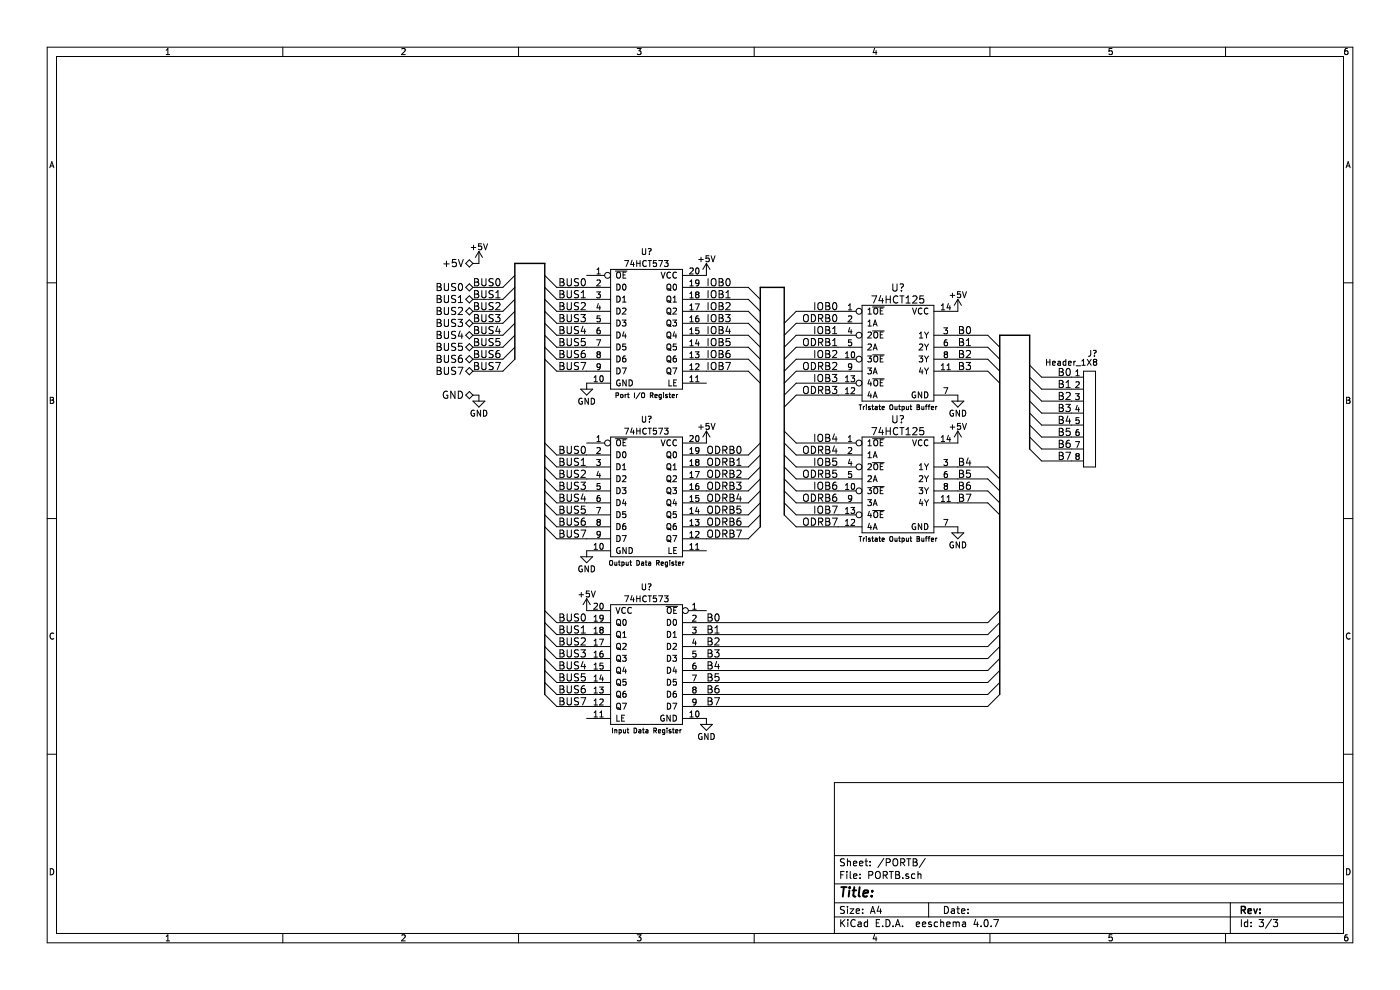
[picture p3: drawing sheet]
EESchema Schematic File Version 2
LIBS:power
LIBS:device
LIBS:switches
LIBS:relays
LIBS:motors
LIBS:transistors
LIBS:conn
LIBS:linear
LIBS:regul
LIBS:cmos4000
LIBS:adc-dac
LIBS:memory
LIBS:xilinx
LIBS:microcontrollers
LIBS:dsp
LIBS:microchip
LIBS:analog_switches
LIBS:motorola
LIBS:texas
LIBS:intel
LIBS:audio
LIBS:interface
LIBS:digital-audio
LIBS:philips
LIBS:display
LIBS:cypress
LIBS:siliconi
LIBS:opto
LIBS:atmel
LIBS:contrib
LIBS:valves
LIBS:Custom Library
LIBS:MCU-cache
EELAYER 25 0
EELAYER END
$Descr A4 11693 8268
encoding utf-8
Sheet 3 3
Title ""
Date ""
Rev ""
Comp ""
Comment1 ""
Comment2 ""
Comment3 ""
Comment4 ""
$EndDescr
$Comp
L 74HCT573 U?
U 1 1
P 5400 4200
F 0 "U?" H 5400 4900 50  0000 C CNN
F 1 "74HCT573" H 5400 4800 50  0000 C CNN
F 2 "" H 5400 4200 50  0000 C CNN
F 3 "" H 5400 4200 50  0000 C CNN
F 4 "Output Data Register" H 5400 3700 40  0000 C CNN "Description"
	1    5400 4200
	1    0    0    -1  
$EndComp
$Comp
L +5V #PWR019
U 1 1
P 5900 3700
F 0 "#PWR019" H 5900 3550 50  0001 C CNN
F 1 "+5V" H 5900 3840 50  0000 C CNN
F 2 "" H 5900 3700 50  0001 C CNN
F 3 "" H 5900 3700 50  0001 C CNN
	1    5900 3700
	1    0    0    -1  
$EndComp
$Comp
L GND #PWR020
U 1 1
P 4900 4600
F 0 "#PWR020" H 4900 4350 50  0001 C CNN
F 1 "GND" H 4900 4450 50  0000 C CNN
F 2 "" H 4900 4600 50  0001 C CNN
F 3 "" H 4900 4600 50  0001 C CNN
	1    4900 4600
	1    0    0    -1  
$EndComp
$Comp
L Header_1X8 J?
U 1 1
P 9050 3550
F 0 "J?" H 8975 4150 50  0000 C CNN
F 1 "Header_1X8" H 9150 4075 50  0000 C CNN
F 2 "" H 9050 3700 50  0000 C CNN
F 3 "" H 9050 3700 50  0000 C CNN
	1    9050 3550
	-1   0    0    -1  
$EndComp
Text Label 5900 3800 0    60   ~ 0
ODRB0
Text Label 5900 3900 0    60   ~ 0
ODRB1
Text Label 5900 4000 0    60   ~ 0
ODRB2
Text Label 5900 4100 0    60   ~ 0
ODRB3
Text Label 5900 4200 0    60   ~ 0
ODRB4
Text Label 5900 4300 0    60   ~ 0
ODRB5
Text Label 5900 4400 0    60   ~ 0
ODRB6
Text Label 5900 4500 0    60   ~ 0
ODRB7
$Comp
L 74HCT125 U?
U 1 1
P 7500 2950
F 0 "U?" H 7500 3500 60  0000 C CNN
F 1 "74HCT125" H 7500 3400 60  0000 C CNN
F 2 "" H 7500 3300 60  0001 C CNN
F 3 "" H 7500 3300 60  0001 C CNN
F 4 "Tristate Output Buffer" H 7500 2500 40  0000 C CNN "Description"
	1    7500 2950
	1    0    0    -1  
$EndComp
$Comp
L 74HCT125 U?
U 1 1
P 7500 4050
F 0 "U?" H 7500 4600 60  0000 C CNN
F 1 "74HCT125" H 7500 4500 60  0000 C CNN
F 2 "" H 7500 4400 60  0001 C CNN
F 3 "" H 7500 4400 60  0001 C CNN
F 4 "Tristate Output Buffer" H 7500 3600 40  0000 C CNN "Description"
	1    7500 4050
	1    0    0    -1  
$EndComp
$Comp
L GND #PWR021
U 1 1
P 8000 3300
F 0 "#PWR021" H 8000 3050 50  0001 C CNN
F 1 "GND" H 8000 3150 50  0000 C CNN
F 2 "" H 8000 3300 50  0001 C CNN
F 3 "" H 8000 3300 50  0001 C CNN
	1    8000 3300
	1    0    0    -1  
$EndComp
$Comp
L +5V #PWR022
U 1 1
P 8000 2600
F 0 "#PWR022" H 8000 2450 50  0001 C CNN
F 1 "+5V" H 8000 2740 50  0000 C CNN
F 2 "" H 8000 2600 50  0001 C CNN
F 3 "" H 8000 2600 50  0001 C CNN
	1    8000 2600
	1    0    0    -1  
$EndComp
$Comp
L GND #PWR023
U 1 1
P 8000 4400
F 0 "#PWR023" H 8000 4150 50  0001 C CNN
F 1 "GND" H 8000 4250 50  0000 C CNN
F 2 "" H 8000 4400 50  0001 C CNN
F 3 "" H 8000 4400 50  0001 C CNN
	1    8000 4400
	1    0    0    -1  
$EndComp
$Comp
L +5V #PWR024
U 1 1
P 8000 3700
F 0 "#PWR024" H 8000 3550 50  0001 C CNN
F 1 "+5V" H 8000 3840 50  0000 C CNN
F 2 "" H 8000 3700 50  0001 C CNN
F 3 "" H 8000 3700 50  0001 C CNN
	1    8000 3700
	1    0    0    -1  
$EndComp
Text Label 8000 2800 0    60   ~ 0
B0
Text Label 8000 2900 0    60   ~ 0
B1
Text Label 8000 3000 0    60   ~ 0
B2
Text Label 8000 3100 0    60   ~ 0
B3
Text Label 8000 3900 0    60   ~ 0
B4
Text Label 8000 4000 0    60   ~ 0
B5
Text Label 8000 4100 0    60   ~ 0
B6
Text Label 8000 4200 0    60   ~ 0
B7
Text Label 5900 5200 0    60   ~ 0
B0
Text Label 5900 5300 0    60   ~ 0
B1
Text Label 5900 5400 0    60   ~ 0
B2
Text Label 5900 5500 0    60   ~ 0
B3
Text Label 5900 5600 0    60   ~ 0
B4
Text Label 5900 5700 0    60   ~ 0
B5
Text Label 5900 5800 0    60   ~ 0
B6
Text Label 5900 5900 0    60   ~ 0
B7
Entry Wire Line
	8350 5800 8250 5900
Entry Wire Line
	8350 5700 8250 5800
Entry Wire Line
	8350 5500 8250 5600
Entry Wire Line
	8350 5600 8250 5700
Entry Wire Line
	8350 5400 8250 5500
Entry Wire Line
	8350 5200 8250 5300
Entry Wire Line
	8350 5100 8250 5200
Entry Wire Line
	8350 5300 8250 5400
Entry Wire Line
	8250 2800 8350 2900
Entry Wire Line
	8250 2900 8350 3000
Entry Wire Line
	8250 3000 8350 3100
Entry Wire Line
	8250 3100 8350 3200
Entry Wire Line
	8250 3900 8350 4000
Entry Wire Line
	8250 4000 8350 4100
Entry Wire Line
	8250 4100 8350 4200
Entry Wire Line
	8250 4200 8350 4300
Entry Wire Line
	8600 3750 8700 3850
Entry Wire Line
	8600 3650 8700 3750
Entry Wire Line
	8600 3550 8700 3650
Entry Wire Line
	8600 3450 8700 3550
Entry Wire Line
	8600 3350 8700 3450
Entry Wire Line
	8600 3250 8700 3350
Entry Wire Line
	8600 3150 8700 3250
Entry Wire Line
	8600 3050 8700 3150
Text Label 8950 3150 2    60   ~ 0
B0
Text Label 8950 3250 2    60   ~ 0
B1
Text Label 8950 3350 2    60   ~ 0
B2
Text Label 8950 3450 2    60   ~ 0
B3
Text Label 8950 3550 2    60   ~ 0
B4
Text Label 8950 3650 2    60   ~ 0
B5
Text Label 8950 3750 2    60   ~ 0
B6
Text Label 8950 3850 2    60   ~ 0
B7
$Comp
L 74HCT573 U?
U 1 1
P 5400 2800
F 0 "U?" H 5400 3500 50  0000 C CNN
F 1 "74HCT573" H 5400 3400 50  0000 C CNN
F 2 "" H 5400 2800 50  0000 C CNN
F 3 "" H 5400 2800 50  0000 C CNN
F 4 "Port I/O Register" H 5400 2300 40  0000 C CNN "Description"
	1    5400 2800
	1    0    0    -1  
$EndComp
Entry Wire Line
	6550 4300 6650 4400
Entry Wire Line
	6550 4200 6650 4300
Entry Wire Line
	6550 4100 6650 4200
Entry Wire Line
	6550 4000 6650 4100
Entry Wire Line
	6550 3900 6650 4000
Entry Wire Line
	6550 3800 6650 3900
Entry Wire Line
	6550 3700 6650 3800
Entry Wire Line
	6550 3600 6650 3700
Entry Wire Line
	6250 2400 6350 2500
Entry Wire Line
	6250 2500 6350 2600
Entry Wire Line
	6250 2600 6350 2700
Entry Wire Line
	6250 2700 6350 2800
Entry Wire Line
	6250 2800 6350 2900
Entry Wire Line
	6250 2900 6350 3000
Entry Wire Line
	6250 3000 6350 3100
Entry Wire Line
	6250 3100 6350 3200
Entry Wire Line
	6650 3200 6550 3300
Entry Wire Line
	6650 3000 6550 3100
Entry Wire Line
	6650 2800 6550 2900
Entry Wire Line
	6650 2600 6550 2700
Entry Wire Line
	6650 3300 6550 3400
Entry Wire Line
	6650 3100 6550 3200
Entry Wire Line
	6650 2900 6550 3000
Entry Wire Line
	6650 2700 6550 2800
Entry Wire Line
	6350 4300 6250 4400
Entry Wire Line
	6350 4100 6250 4200
Entry Wire Line
	6350 3900 6250 4000
Entry Wire Line
	6350 3700 6250 3800
Entry Wire Line
	6350 4400 6250 4500
Entry Wire Line
	6350 4200 6250 4300
Entry Wire Line
	6350 4000 6250 4100
Entry Wire Line
	6350 3800 6250 3900
Text Label 5900 2400 0    60   ~ 0
IOB0
Text Label 5900 2500 0    60   ~ 0
IOB1
Text Label 5900 2600 0    60   ~ 0
IOB2
Text Label 5900 2700 0    60   ~ 0
IOB3
Text Label 5900 2800 0    60   ~ 0
IOB4
Text Label 5900 2900 0    60   ~ 0
IOB5
Text Label 5900 3000 0    60   ~ 0
IOB6
Text Label 5900 3100 0    60   ~ 0
IOB7
Text Label 7000 2600 2    60   ~ 0
IOB0
Text Label 7000 2800 2    60   ~ 0
IOB1
Text Label 7000 3000 2    60   ~ 0
IOB2
Text Label 7000 3200 2    60   ~ 0
IOB3
Text Label 7000 3700 2    60   ~ 0
IOB4
Text Label 7000 3900 2    60   ~ 0
IOB5
Text Label 7000 4100 2    60   ~ 0
IOB6
Text Label 7000 4300 2    60   ~ 0
IOB7
Text Label 7000 2700 2    60   ~ 0
ODRB0
Text Label 7000 2900 2    60   ~ 0
ODRB1
Text Label 7000 3100 2    60   ~ 0
ODRB2
Text Label 7000 3300 2    60   ~ 0
ODRB3
Text Label 7000 3800 2    60   ~ 0
ODRB4
Text Label 7000 4000 2    60   ~ 0
ODRB5
Text Label 7000 4200 2    60   ~ 0
ODRB6
Text Label 7000 4400 2    60   ~ 0
ODRB7
$Comp
L 74HCT573 U?
U 1 1
P 5400 5600
F 0 "U?" H 5400 6300 50  0000 C CNN
F 1 "74HCT573" H 5400 6200 50  0000 C CNN
F 2 "" H 5400 5600 50  0000 C CNN
F 3 "" H 5400 5600 50  0000 C CNN
F 4 "Input Data Register" H 5400 5100 40  0000 C CNN "Description"
	1    5400 5600
	-1   0    0    -1  
$EndComp
$Comp
L GND #PWR025
U 1 1
P 5900 6000
F 0 "#PWR025" H 5900 5750 50  0001 C CNN
F 1 "GND" H 5900 5850 50  0000 C CNN
F 2 "" H 5900 6000 50  0001 C CNN
F 3 "" H 5900 6000 50  0001 C CNN
	1    5900 6000
	1    0    0    -1  
$EndComp
$Comp
L +5V #PWR026
U 1 1
P 4900 5100
F 0 "#PWR026" H 4900 4950 50  0001 C CNN
F 1 "+5V" H 4900 5240 50  0000 C CNN
F 2 "" H 4900 5100 50  0001 C CNN
F 3 "" H 4900 5100 50  0001 C CNN
	1    4900 5100
	1    0    0    -1  
$EndComp
$Comp
L +5V #PWR027
U 1 1
P 5900 2300
F 0 "#PWR027" H 5900 2150 50  0001 C CNN
F 1 "+5V" H 5900 2440 50  0000 C CNN
F 2 "" H 5900 2300 50  0001 C CNN
F 3 "" H 5900 2300 50  0001 C CNN
	1    5900 2300
	1    0    0    -1  
$EndComp
$Comp
L GND #PWR028
U 1 1
P 4900 3200
F 0 "#PWR028" H 4900 2950 50  0001 C CNN
F 1 "GND" H 4900 3050 50  0000 C CNN
F 2 "" H 4900 3200 50  0001 C CNN
F 3 "" H 4900 3200 50  0001 C CNN
	1    4900 3200
	1    0    0    -1  
$EndComp
Wire Wire Line
	5900 4500 6250 4500
Wire Wire Line
	6250 4400 5900 4400
Wire Wire Line
	5900 4300 6250 4300
Wire Wire Line
	6250 4200 5900 4200
Wire Wire Line
	5900 4100 6250 4100
Wire Wire Line
	6250 4000 5900 4000
Wire Wire Line
	5900 3900 6250 3900
Wire Wire Line
	6250 3800 5900 3800
Wire Wire Line
	8000 2800 8250 2800
Wire Wire Line
	8250 2900 8000 2900
Wire Wire Line
	8000 3000 8250 3000
Wire Wire Line
	8250 3100 8000 3100
Wire Wire Line
	8000 3900 8250 3900
Wire Wire Line
	8250 4000 8000 4000
Wire Wire Line
	8000 4100 8250 4100
Wire Wire Line
	8250 4200 8000 4200
Wire Bus Line
	8350 2800 8350 5800
Wire Wire Line
	8700 3150 8950 3150
Wire Wire Line
	8950 3250 8700 3250
Wire Wire Line
	8700 3350 8950 3350
Wire Wire Line
	8950 3450 8700 3450
Wire Wire Line
	8700 3550 8950 3550
Wire Wire Line
	8950 3650 8700 3650
Wire Wire Line
	8700 3750 8950 3750
Wire Wire Line
	8950 3850 8700 3850
Wire Wire Line
	6650 2600 7000 2600
Wire Wire Line
	6650 2700 7000 2700
Wire Wire Line
	6650 2800 7000 2800
Wire Wire Line
	6650 2900 7000 2900
Wire Wire Line
	6650 3000 7000 3000
Wire Wire Line
	6650 3100 7000 3100
Wire Wire Line
	6650 3200 7000 3200
Wire Wire Line
	6650 3300 7000 3300
Wire Wire Line
	6650 3700 7000 3700
Wire Wire Line
	6650 3800 7000 3800
Wire Wire Line
	6650 3900 7000 3900
Wire Wire Line
	6650 4000 7000 4000
Wire Wire Line
	6650 4100 7000 4100
Wire Wire Line
	6650 4200 7000 4200
Wire Wire Line
	6650 4300 7000 4300
Wire Wire Line
	6650 4400 7000 4400
Wire Wire Line
	5900 2400 6250 2400
Wire Wire Line
	5900 2500 6250 2500
Wire Wire Line
	5900 2600 6250 2600
Wire Wire Line
	5900 2700 6250 2700
Wire Wire Line
	5900 2800 6250 2800
Wire Wire Line
	5900 2900 6250 2900
Wire Wire Line
	5900 3000 6250 3000
Wire Wire Line
	5900 3100 6250 3100
Wire Bus Line
	6350 4400 6350 2400
Wire Bus Line
	6350 2400 6550 2400
Wire Bus Line
	6550 2400 6550 4300
Wire Wire Line
	5900 5500 8250 5500
Wire Wire Line
	5900 5400 8250 5400
Wire Wire Line
	5900 5300 8250 5300
Wire Wire Line
	5900 5200 8250 5200
Wire Wire Line
	5900 5600 8250 5600
Wire Wire Line
	5900 5700 8250 5700
Wire Wire Line
	5900 5800 8250 5800
Wire Wire Line
	5900 5900 8250 5900
Wire Bus Line
	8350 2800 8600 2800
Wire Bus Line
	8600 2800 8600 3750
Wire Wire Line
	4900 5900 4650 5900
Wire Wire Line
	4900 5800 4650 5800
Wire Wire Line
	4900 5700 4650 5700
Wire Wire Line
	4900 5600 4650 5600
Wire Wire Line
	4900 5500 4650 5500
Wire Wire Line
	4900 5400 4650 5400
Wire Wire Line
	4900 5300 4650 5300
Wire Wire Line
	4900 5200 4650 5200
Text Label 4900 5200 2    60   ~ 0
BUS0
Text Label 4900 5300 2    60   ~ 0
BUS1
Text Label 4900 5400 2    60   ~ 0
BUS2
Text Label 4900 5500 2    60   ~ 0
BUS3
Text Label 4900 5600 2    60   ~ 0
BUS4
Text Label 4900 5700 2    60   ~ 0
BUS5
Text Label 4900 5800 2    60   ~ 0
BUS6
Text Label 4900 5900 2    60   ~ 0
BUS7
Entry Wire Line
	4550 5800 4650 5900
Entry Wire Line
	4550 5700 4650 5800
Entry Wire Line
	4550 5600 4650 5700
Entry Wire Line
	4550 5500 4650 5600
Entry Wire Line
	4550 5400 4650 5500
Entry Wire Line
	4550 5300 4650 5400
Entry Wire Line
	4550 5200 4650 5300
Entry Wire Line
	4550 5100 4650 5200
Wire Wire Line
	4900 4500 4650 4500
Wire Wire Line
	4900 4400 4650 4400
Wire Wire Line
	4900 4300 4650 4300
Wire Wire Line
	4900 4200 4650 4200
Wire Wire Line
	4900 4100 4650 4100
Wire Wire Line
	4900 4000 4650 4000
Wire Wire Line
	4900 3900 4650 3900
Wire Wire Line
	4900 3800 4650 3800
Text Label 4900 3800 2    60   ~ 0
BUS0
Text Label 4900 3900 2    60   ~ 0
BUS1
Text Label 4900 4000 2    60   ~ 0
BUS2
Text Label 4900 4100 2    60   ~ 0
BUS3
Text Label 4900 4200 2    60   ~ 0
BUS4
Text Label 4900 4300 2    60   ~ 0
BUS5
Text Label 4900 4400 2    60   ~ 0
BUS6
Text Label 4900 4500 2    60   ~ 0
BUS7
Entry Wire Line
	4550 4400 4650 4500
Entry Wire Line
	4550 4300 4650 4400
Entry Wire Line
	4550 4200 4650 4300
Entry Wire Line
	4550 4100 4650 4200
Entry Wire Line
	4550 4000 4650 4100
Entry Wire Line
	4550 3900 4650 4000
Entry Wire Line
	4550 3800 4650 3900
Entry Wire Line
	4550 3700 4650 3800
Wire Wire Line
	4900 3100 4650 3100
Wire Wire Line
	4900 3000 4650 3000
Wire Wire Line
	4900 2900 4650 2900
Wire Wire Line
	4900 2800 4650 2800
Wire Wire Line
	4900 2700 4650 2700
Wire Wire Line
	4900 2600 4650 2600
Wire Wire Line
	4900 2500 4650 2500
Wire Wire Line
	4900 2400 4650 2400
Text Label 4900 2400 2    60   ~ 0
BUS0
Text Label 4900 2500 2    60   ~ 0
BUS1
Text Label 4900 2600 2    60   ~ 0
BUS2
Text Label 4900 2700 2    60   ~ 0
BUS3
Text Label 4900 2800 2    60   ~ 0
BUS4
Text Label 4900 2900 2    60   ~ 0
BUS5
Text Label 4900 3000 2    60   ~ 0
BUS6
Text Label 4900 3100 2    60   ~ 0
BUS7
Entry Wire Line
	4550 3000 4650 3100
Entry Wire Line
	4550 2900 4650 3000
Entry Wire Line
	4550 2800 4650 2900
Entry Wire Line
	4550 2700 4650 2800
Entry Wire Line
	4550 2600 4650 2700
Entry Wire Line
	4550 2500 4650 2600
Entry Wire Line
	4550 2400 4650 2500
Entry Wire Line
	4550 2300 4650 2400
Wire Bus Line
	4550 5800 4550 2200
Wire Bus Line
	4550 2200 4300 2200
Wire Bus Line
	4300 2200 4300 3000
Wire Wire Line
	3950 3100 4200 3100
Wire Wire Line
	3950 3000 4200 3000
Wire Wire Line
	3950 2900 4200 2900
Wire Wire Line
	3950 2800 4200 2800
Wire Wire Line
	3950 2700 4200 2700
Wire Wire Line
	3950 2600 4200 2600
Wire Wire Line
	3950 2500 4200 2500
Wire Wire Line
	3950 2400 4200 2400
Text Label 3950 2400 0    60   ~ 0
BUS0
Text Label 3950 2500 0    60   ~ 0
BUS1
Text Label 3950 2600 0    60   ~ 0
BUS2
Text Label 3950 2700 0    60   ~ 0
BUS3
Text Label 3950 2800 0    60   ~ 0
BUS4
Text Label 3950 2900 0    60   ~ 0
BUS5
Text Label 3950 3000 0    60   ~ 0
BUS6
Text Label 3950 3100 0    60   ~ 0
BUS7
Entry Wire Line
	4300 3000 4200 3100
Entry Wire Line
	4300 2900 4200 3000
Entry Wire Line
	4300 2800 4200 2900
Entry Wire Line
	4300 2700 4200 2800
Entry Wire Line
	4300 2600 4200 2700
Entry Wire Line
	4300 2500 4200 2600
Entry Wire Line
	4300 2400 4200 2500
Entry Wire Line
	4300 2300 4200 2400
Text HLabel 3950 2400 0    60   BiDi ~ 0
BUS0
Text HLabel 3950 2500 0    60   BiDi ~ 0
BUS1
Text HLabel 3950 2600 0    60   BiDi ~ 0
BUS2
Text HLabel 3950 2700 0    60   BiDi ~ 0
BUS3
Text HLabel 3950 2800 0    60   BiDi ~ 0
BUS4
Text HLabel 3950 2900 0    60   BiDi ~ 0
BUS5
Text HLabel 3950 3000 0    60   BiDi ~ 0
BUS6
Text HLabel 3950 3100 0    60   BiDi ~ 0
BUS7
Text HLabel 3950 2200 0    60   BiDi ~ 0
+5V
$Comp
L +5V #PWR029
U 1 1
P 4000 2200
F 0 "#PWR029" H 4000 2050 50  0001 C CNN
F 1 "+5V" H 4000 2340 50  0000 C CNN
F 2 "" H 4000 2200 50  0001 C CNN
F 3 "" H 4000 2200 50  0001 C CNN
	1    4000 2200
	1    0    0    -1  
$EndComp
Wire Wire Line
	4000 2200 3950 2200
Text HLabel 3950 3300 0    60   BiDi ~ 0
GND
$Comp
L GND #PWR030
U 1 1
P 4000 3300
F 0 "#PWR030" H 4000 3050 50  0001 C CNN
F 1 "GND" H 4000 3150 50  0000 C CNN
F 2 "" H 4000 3300 50  0001 C CNN
F 3 "" H 4000 3300 50  0001 C CNN
	1    4000 3300
	1    0    0    -1  
$EndComp
Wire Wire Line
	3950 3300 4000 3300
$EndSCHEMATC
